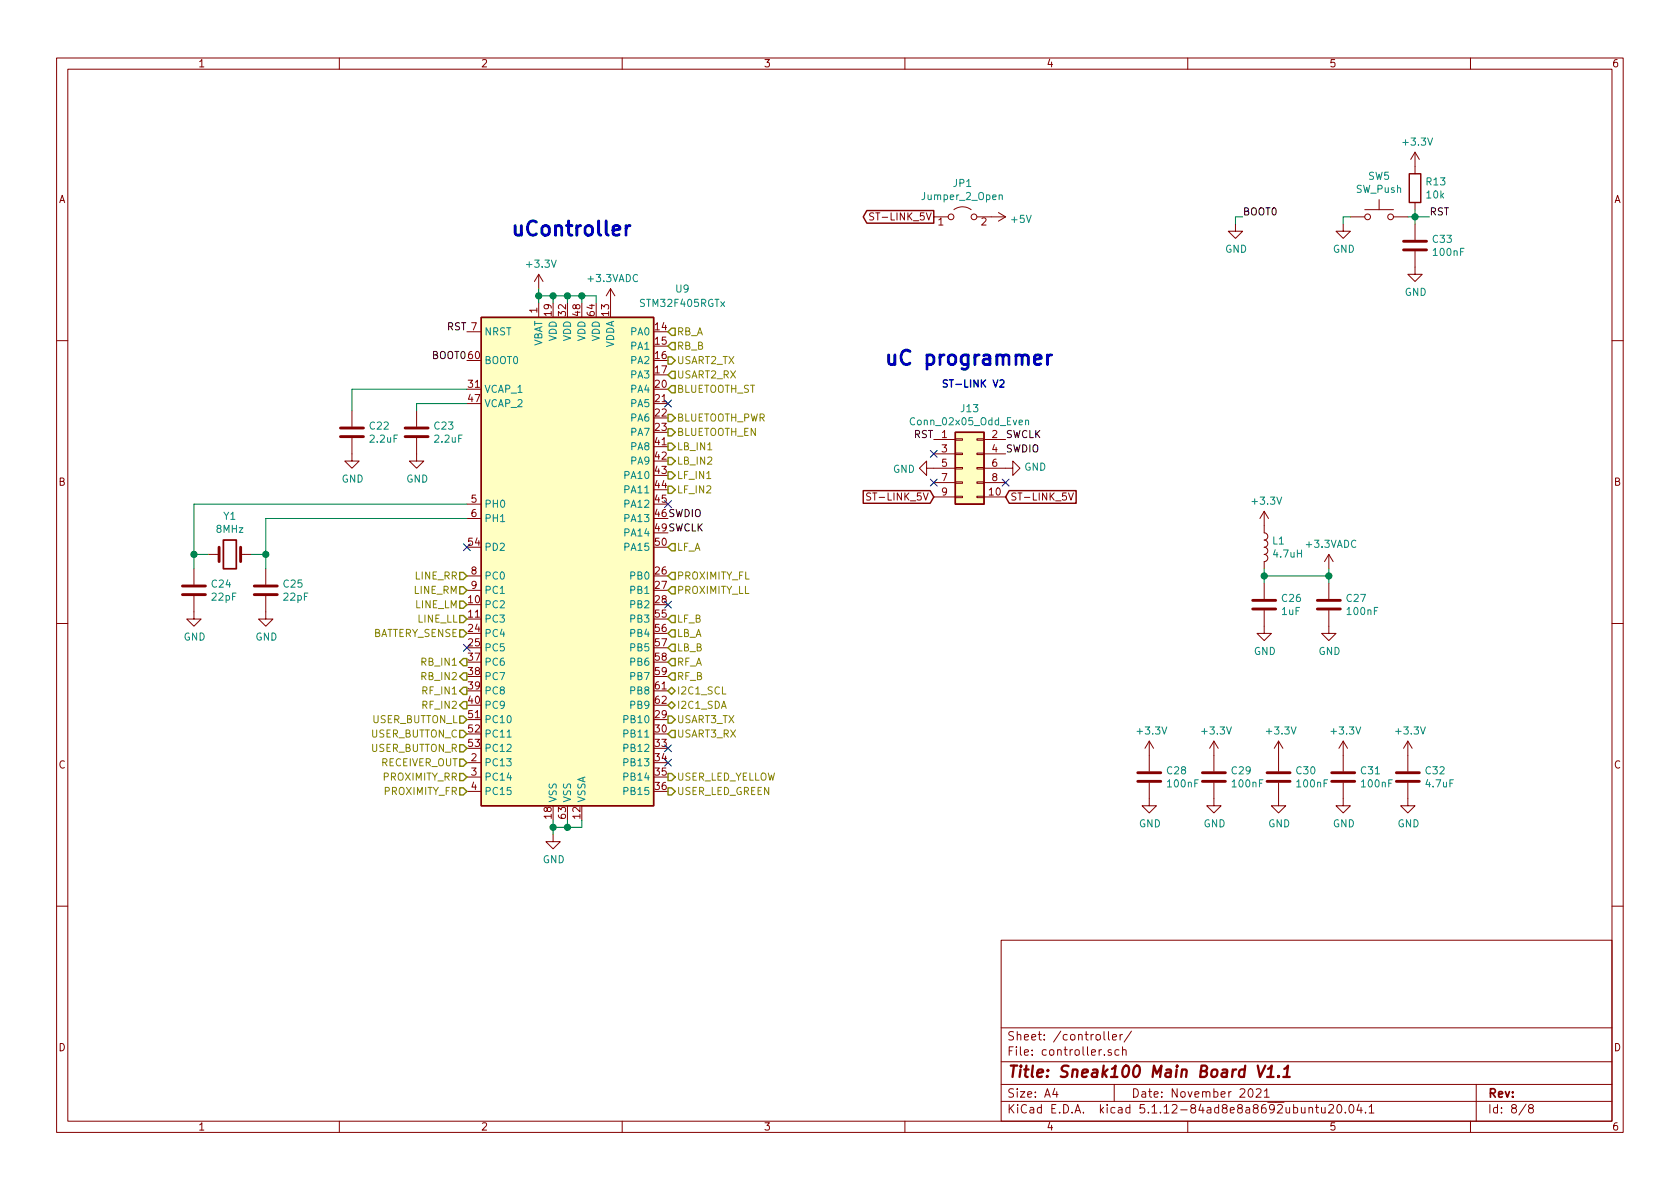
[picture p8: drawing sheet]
EESchema Schematic File Version 4
EELAYER 30 0
EELAYER END
$Descr A4 11693 8268
encoding utf-8
Sheet 6 8
Title "Sneak100 Main Board V1.1"
Date "November 2021"
Rev ""
Comp ""
Comment1 ""
Comment2 ""
Comment3 ""
Comment4 ""
$EndDescr
$Comp
L MCU_ST_STM32F4:STM32F405RGTx U?
U 1 1
P 3950 3900
AR Path="/60060D50" Ref="U?"  Part="1" 
AR Path="/6004A52B/60060D50" Ref="U?"  Part="1" 
AR Path="/6100FE40/60060D50" Ref="U9"  Part="1" 
F 0 "U9" H 4750 5800 50  0000 C CNN
F 1 "STM32F405RGTx" H 4750 5700 50  0000 C CNN
F 2 "Package_QFP:LQFP-64_10x10mm_P0.5mm" H 3350 2200 50  0001 R CNN
F 3 "http://www.st.com/st-web-ui/static/active/en/resource/technical/document/datasheet/DM00037051.pdf" H 3950 3900 50  0001 C CNN
	1    3950 3900
	1    0    0    -1  
$EndComp
$Comp
L power:GND #PWR?
U 1 1
P 3850 5800
AR Path="/60060D56" Ref="#PWR?"  Part="1" 
AR Path="/6004A52B/60060D56" Ref="#PWR?"  Part="1" 
AR Path="/6100FE40/60060D56" Ref="#PWR0113"  Part="1" 
F 0 "#PWR0113" H 3850 5550 50  0001 C CNN
F 1 "GND" H 3855 5627 50  0000 C CNN
F 2 "" H 3850 5800 50  0001 C CNN
F 3 "" H 3850 5800 50  0001 C CNN
	1    3850 5800
	1    0    0    -1  
$EndComp
Wire Wire Line
	3850 5700 3850 5750
Wire Wire Line
	3850 5750 3950 5750
Wire Wire Line
	3950 5750 3950 5700
Wire Wire Line
	3950 5750 4050 5750
Wire Wire Line
	4050 5750 4050 5700
Connection ~ 3950 5750
Wire Wire Line
	3850 5750 3850 5800
Connection ~ 3850 5750
$Comp
L power:+3.3V #PWR?
U 1 1
P 3750 2000
AR Path="/60060D64" Ref="#PWR?"  Part="1" 
AR Path="/6004A52B/60060D64" Ref="#PWR?"  Part="1" 
AR Path="/6100FE40/60060D64" Ref="#PWR091"  Part="1" 
F 0 "#PWR091" H 3750 1850 50  0001 C CNN
F 1 "+3.3V" H 3765 2173 50  0000 C CNN
F 2 "" H 3750 2000 50  0001 C CNN
F 3 "" H 3750 2000 50  0001 C CNN
	1    3750 2000
	1    0    0    -1  
$EndComp
$Comp
L Device:C C?
U 1 1
P 2900 3000
AR Path="/60060D6A" Ref="C?"  Part="1" 
AR Path="/6004A52B/60060D6A" Ref="C?"  Part="1" 
AR Path="/6100FE40/60060D6A" Ref="C23"  Part="1" 
F 0 "C23" H 3015 3046 50  0000 L CNN
F 1 "2.2uF" H 3015 2955 50  0000 L CNN
F 2 "Capacitor_SMD:C_0603_1608Metric" H 2938 2850 50  0001 C CNN
F 3 "~" H 2900 3000 50  0001 C CNN
	1    2900 3000
	1    0    0    -1  
$EndComp
$Comp
L Device:C C?
U 1 1
P 2450 3000
AR Path="/60060D70" Ref="C?"  Part="1" 
AR Path="/6004A52B/60060D70" Ref="C?"  Part="1" 
AR Path="/6100FE40/60060D70" Ref="C22"  Part="1" 
F 0 "C22" H 2565 3046 50  0000 L CNN
F 1 "2.2uF" H 2565 2955 50  0000 L CNN
F 2 "Capacitor_SMD:C_0603_1608Metric" H 2488 2850 50  0001 C CNN
F 3 "~" H 2450 3000 50  0001 C CNN
	1    2450 3000
	1    0    0    -1  
$EndComp
$Comp
L power:GND #PWR?
U 1 1
P 2900 3150
AR Path="/60060D76" Ref="#PWR?"  Part="1" 
AR Path="/6004A52B/60060D76" Ref="#PWR?"  Part="1" 
AR Path="/6100FE40/60060D76" Ref="#PWR094"  Part="1" 
F 0 "#PWR094" H 2900 2900 50  0001 C CNN
F 1 "GND" H 2905 2977 50  0000 C CNN
F 2 "" H 2900 3150 50  0001 C CNN
F 3 "" H 2900 3150 50  0001 C CNN
	1    2900 3150
	1    0    0    -1  
$EndComp
$Comp
L power:GND #PWR?
U 1 1
P 2450 3150
AR Path="/60060D7C" Ref="#PWR?"  Part="1" 
AR Path="/6004A52B/60060D7C" Ref="#PWR?"  Part="1" 
AR Path="/6100FE40/60060D7C" Ref="#PWR093"  Part="1" 
F 0 "#PWR093" H 2450 2900 50  0001 C CNN
F 1 "GND" H 2455 2977 50  0000 C CNN
F 2 "" H 2450 3150 50  0001 C CNN
F 3 "" H 2450 3150 50  0001 C CNN
	1    2450 3150
	1    0    0    -1  
$EndComp
Wire Wire Line
	3250 2800 2900 2800
Wire Wire Line
	2900 2800 2900 2850
Wire Wire Line
	3250 2700 2450 2700
Wire Wire Line
	2450 2700 2450 2850
$Comp
L Device:R R?
U 1 1
P 9850 1300
AR Path="/60060D9D" Ref="R?"  Part="1" 
AR Path="/6004A52B/60060D9D" Ref="R?"  Part="1" 
AR Path="/6100FE40/60060D9D" Ref="R13"  Part="1" 
F 0 "R13" H 9920 1346 50  0000 L CNN
F 1 "10k" H 9920 1255 50  0000 L CNN
F 2 "Resistor_SMD:R_0603_1608Metric" V 9780 1300 50  0001 C CNN
F 3 "~" H 9850 1300 50  0001 C CNN
	1    9850 1300
	1    0    0    -1  
$EndComp
Wire Wire Line
	3750 2000 3750 2050
Wire Wire Line
	3750 2050 3850 2050
Wire Wire Line
	3850 2050 3850 2100
Connection ~ 3750 2050
Wire Wire Line
	3750 2050 3750 2100
Wire Wire Line
	3850 2050 3950 2050
Wire Wire Line
	3950 2050 3950 2100
Connection ~ 3850 2050
Wire Wire Line
	3950 2050 4050 2050
Wire Wire Line
	4050 2050 4050 2100
Connection ~ 3950 2050
Wire Wire Line
	4050 2050 4150 2050
Wire Wire Line
	4150 2050 4150 2100
Connection ~ 4050 2050
$Comp
L power:+3.3VADC #PWR?
U 1 1
P 4250 2100
AR Path="/60060DB8" Ref="#PWR?"  Part="1" 
AR Path="/6004A52B/60060DB8" Ref="#PWR?"  Part="1" 
AR Path="/6100FE40/60060DB8" Ref="#PWR092"  Part="1" 
F 0 "#PWR092" H 4400 2050 50  0001 C CNN
F 1 "+3.3VADC" H 4265 2273 50  0000 C CNN
F 2 "" H 4250 2100 50  0001 C CNN
F 3 "" H 4250 2100 50  0001 C CNN
	1    4250 2100
	1    0    0    -1  
$EndComp
$Comp
L Device:C C?
U 1 1
P 8000 5400
AR Path="/60060DBE" Ref="C?"  Part="1" 
AR Path="/6004A52B/60060DBE" Ref="C?"  Part="1" 
AR Path="/6100FE40/60060DBE" Ref="C28"  Part="1" 
F 0 "C28" H 8115 5446 50  0000 L CNN
F 1 "100nF" H 8115 5355 50  0000 L CNN
F 2 "Capacitor_SMD:C_0603_1608Metric" H 8038 5250 50  0001 C CNN
F 3 "~" H 8000 5400 50  0001 C CNN
	1    8000 5400
	1    0    0    -1  
$EndComp
$Comp
L power:GND #PWR?
U 1 1
P 8000 5550
AR Path="/60060DC4" Ref="#PWR?"  Part="1" 
AR Path="/6004A52B/60060DC4" Ref="#PWR?"  Part="1" 
AR Path="/6100FE40/60060DC4" Ref="#PWR0108"  Part="1" 
F 0 "#PWR0108" H 8000 5300 50  0001 C CNN
F 1 "GND" H 8005 5377 50  0000 C CNN
F 2 "" H 8000 5550 50  0001 C CNN
F 3 "" H 8000 5550 50  0001 C CNN
	1    8000 5550
	1    0    0    -1  
$EndComp
$Comp
L power:+3.3V #PWR?
U 1 1
P 8000 5250
AR Path="/60060DCA" Ref="#PWR?"  Part="1" 
AR Path="/6004A52B/60060DCA" Ref="#PWR?"  Part="1" 
AR Path="/6100FE40/60060DCA" Ref="#PWR0103"  Part="1" 
F 0 "#PWR0103" H 8000 5100 50  0001 C CNN
F 1 "+3.3V" H 8015 5423 50  0000 C CNN
F 2 "" H 8000 5250 50  0001 C CNN
F 3 "" H 8000 5250 50  0001 C CNN
	1    8000 5250
	1    0    0    -1  
$EndComp
$Comp
L Device:C C?
U 1 1
P 8450 5400
AR Path="/60060DD0" Ref="C?"  Part="1" 
AR Path="/6004A52B/60060DD0" Ref="C?"  Part="1" 
AR Path="/6100FE40/60060DD0" Ref="C29"  Part="1" 
F 0 "C29" H 8565 5446 50  0000 L CNN
F 1 "100nF" H 8565 5355 50  0000 L CNN
F 2 "Capacitor_SMD:C_0603_1608Metric" H 8488 5250 50  0001 C CNN
F 3 "~" H 8450 5400 50  0001 C CNN
	1    8450 5400
	1    0    0    -1  
$EndComp
$Comp
L power:GND #PWR?
U 1 1
P 8450 5550
AR Path="/60060DD6" Ref="#PWR?"  Part="1" 
AR Path="/6004A52B/60060DD6" Ref="#PWR?"  Part="1" 
AR Path="/6100FE40/60060DD6" Ref="#PWR0109"  Part="1" 
F 0 "#PWR0109" H 8450 5300 50  0001 C CNN
F 1 "GND" H 8455 5377 50  0000 C CNN
F 2 "" H 8450 5550 50  0001 C CNN
F 3 "" H 8450 5550 50  0001 C CNN
	1    8450 5550
	1    0    0    -1  
$EndComp
$Comp
L power:+3.3V #PWR?
U 1 1
P 8450 5250
AR Path="/60060DDC" Ref="#PWR?"  Part="1" 
AR Path="/6004A52B/60060DDC" Ref="#PWR?"  Part="1" 
AR Path="/6100FE40/60060DDC" Ref="#PWR0104"  Part="1" 
F 0 "#PWR0104" H 8450 5100 50  0001 C CNN
F 1 "+3.3V" H 8465 5423 50  0000 C CNN
F 2 "" H 8450 5250 50  0001 C CNN
F 3 "" H 8450 5250 50  0001 C CNN
	1    8450 5250
	1    0    0    -1  
$EndComp
$Comp
L Device:C C?
U 1 1
P 8900 5400
AR Path="/60060DE2" Ref="C?"  Part="1" 
AR Path="/6004A52B/60060DE2" Ref="C?"  Part="1" 
AR Path="/6100FE40/60060DE2" Ref="C30"  Part="1" 
F 0 "C30" H 9015 5446 50  0000 L CNN
F 1 "100nF" H 9015 5355 50  0000 L CNN
F 2 "Capacitor_SMD:C_0603_1608Metric" H 8938 5250 50  0001 C CNN
F 3 "~" H 8900 5400 50  0001 C CNN
	1    8900 5400
	1    0    0    -1  
$EndComp
$Comp
L power:GND #PWR?
U 1 1
P 8900 5550
AR Path="/60060DE8" Ref="#PWR?"  Part="1" 
AR Path="/6004A52B/60060DE8" Ref="#PWR?"  Part="1" 
AR Path="/6100FE40/60060DE8" Ref="#PWR0110"  Part="1" 
F 0 "#PWR0110" H 8900 5300 50  0001 C CNN
F 1 "GND" H 8905 5377 50  0000 C CNN
F 2 "" H 8900 5550 50  0001 C CNN
F 3 "" H 8900 5550 50  0001 C CNN
	1    8900 5550
	1    0    0    -1  
$EndComp
$Comp
L power:+3.3V #PWR?
U 1 1
P 8900 5250
AR Path="/60060DEE" Ref="#PWR?"  Part="1" 
AR Path="/6004A52B/60060DEE" Ref="#PWR?"  Part="1" 
AR Path="/6100FE40/60060DEE" Ref="#PWR0105"  Part="1" 
F 0 "#PWR0105" H 8900 5100 50  0001 C CNN
F 1 "+3.3V" H 8915 5423 50  0000 C CNN
F 2 "" H 8900 5250 50  0001 C CNN
F 3 "" H 8900 5250 50  0001 C CNN
	1    8900 5250
	1    0    0    -1  
$EndComp
$Comp
L Device:C C?
U 1 1
P 9350 5400
AR Path="/60060DF4" Ref="C?"  Part="1" 
AR Path="/6004A52B/60060DF4" Ref="C?"  Part="1" 
AR Path="/6100FE40/60060DF4" Ref="C31"  Part="1" 
F 0 "C31" H 9465 5446 50  0000 L CNN
F 1 "100nF" H 9465 5355 50  0000 L CNN
F 2 "Capacitor_SMD:C_0603_1608Metric" H 9388 5250 50  0001 C CNN
F 3 "~" H 9350 5400 50  0001 C CNN
	1    9350 5400
	1    0    0    -1  
$EndComp
$Comp
L power:GND #PWR?
U 1 1
P 9350 5550
AR Path="/60060DFA" Ref="#PWR?"  Part="1" 
AR Path="/6004A52B/60060DFA" Ref="#PWR?"  Part="1" 
AR Path="/6100FE40/60060DFA" Ref="#PWR0111"  Part="1" 
F 0 "#PWR0111" H 9350 5300 50  0001 C CNN
F 1 "GND" H 9355 5377 50  0000 C CNN
F 2 "" H 9350 5550 50  0001 C CNN
F 3 "" H 9350 5550 50  0001 C CNN
	1    9350 5550
	1    0    0    -1  
$EndComp
$Comp
L power:+3.3V #PWR?
U 1 1
P 9350 5250
AR Path="/60060E00" Ref="#PWR?"  Part="1" 
AR Path="/6004A52B/60060E00" Ref="#PWR?"  Part="1" 
AR Path="/6100FE40/60060E00" Ref="#PWR0106"  Part="1" 
F 0 "#PWR0106" H 9350 5100 50  0001 C CNN
F 1 "+3.3V" H 9365 5423 50  0000 C CNN
F 2 "" H 9350 5250 50  0001 C CNN
F 3 "" H 9350 5250 50  0001 C CNN
	1    9350 5250
	1    0    0    -1  
$EndComp
$Comp
L Device:C C?
U 1 1
P 9800 5400
AR Path="/60060E06" Ref="C?"  Part="1" 
AR Path="/6004A52B/60060E06" Ref="C?"  Part="1" 
AR Path="/6100FE40/60060E06" Ref="C32"  Part="1" 
F 0 "C32" H 9915 5446 50  0000 L CNN
F 1 "4.7uF" H 9915 5355 50  0000 L CNN
F 2 "Capacitor_SMD:C_0603_1608Metric" H 9838 5250 50  0001 C CNN
F 3 "~" H 9800 5400 50  0001 C CNN
	1    9800 5400
	1    0    0    -1  
$EndComp
$Comp
L power:GND #PWR?
U 1 1
P 9800 5550
AR Path="/60060E0C" Ref="#PWR?"  Part="1" 
AR Path="/6004A52B/60060E0C" Ref="#PWR?"  Part="1" 
AR Path="/6100FE40/60060E0C" Ref="#PWR0112"  Part="1" 
F 0 "#PWR0112" H 9800 5300 50  0001 C CNN
F 1 "GND" H 9805 5377 50  0000 C CNN
F 2 "" H 9800 5550 50  0001 C CNN
F 3 "" H 9800 5550 50  0001 C CNN
	1    9800 5550
	1    0    0    -1  
$EndComp
$Comp
L power:+3.3V #PWR?
U 1 1
P 9800 5250
AR Path="/60060E12" Ref="#PWR?"  Part="1" 
AR Path="/6004A52B/60060E12" Ref="#PWR?"  Part="1" 
AR Path="/6100FE40/60060E12" Ref="#PWR0107"  Part="1" 
F 0 "#PWR0107" H 9800 5100 50  0001 C CNN
F 1 "+3.3V" H 9815 5423 50  0000 C CNN
F 2 "" H 9800 5250 50  0001 C CNN
F 3 "" H 9800 5250 50  0001 C CNN
	1    9800 5250
	1    0    0    -1  
$EndComp
$Comp
L power:+3.3V #PWR?
U 1 1
P 8800 3650
AR Path="/60060E18" Ref="#PWR?"  Part="1" 
AR Path="/6004A52B/60060E18" Ref="#PWR?"  Part="1" 
AR Path="/6100FE40/60060E18" Ref="#PWR097"  Part="1" 
F 0 "#PWR097" H 8800 3500 50  0001 C CNN
F 1 "+3.3V" H 8815 3823 50  0000 C CNN
F 2 "" H 8800 3650 50  0001 C CNN
F 3 "" H 8800 3650 50  0001 C CNN
	1    8800 3650
	1    0    0    -1  
$EndComp
$Comp
L Device:C C?
U 1 1
P 8800 4200
AR Path="/60060E1E" Ref="C?"  Part="1" 
AR Path="/6004A52B/60060E1E" Ref="C?"  Part="1" 
AR Path="/6100FE40/60060E1E" Ref="C26"  Part="1" 
F 0 "C26" H 8915 4246 50  0000 L CNN
F 1 "1uF" H 8915 4155 50  0000 L CNN
F 2 "Capacitor_SMD:C_0603_1608Metric" H 8838 4050 50  0001 C CNN
F 3 "~" H 8800 4200 50  0001 C CNN
	1    8800 4200
	1    0    0    -1  
$EndComp
$Comp
L Device:L L?
U 1 1
P 8800 3800
AR Path="/60060E24" Ref="L?"  Part="1" 
AR Path="/6004A52B/60060E24" Ref="L?"  Part="1" 
AR Path="/6100FE40/60060E24" Ref="L1"  Part="1" 
F 0 "L1" H 8853 3846 50  0000 L CNN
F 1 "4.7uH" H 8853 3755 50  0000 L CNN
F 2 "Inductor_SMD:L_0805_2012Metric" H 8800 3800 50  0001 C CNN
F 3 "~" H 8800 3800 50  0001 C CNN
	1    8800 3800
	1    0    0    -1  
$EndComp
$Comp
L power:GND #PWR?
U 1 1
P 8800 4350
AR Path="/60060E2A" Ref="#PWR?"  Part="1" 
AR Path="/6004A52B/60060E2A" Ref="#PWR?"  Part="1" 
AR Path="/6100FE40/60060E2A" Ref="#PWR0101"  Part="1" 
F 0 "#PWR0101" H 8800 4100 50  0001 C CNN
F 1 "GND" H 8805 4177 50  0000 C CNN
F 2 "" H 8800 4350 50  0001 C CNN
F 3 "" H 8800 4350 50  0001 C CNN
	1    8800 4350
	1    0    0    -1  
$EndComp
$Comp
L power:GND #PWR?
U 1 1
P 9250 4350
AR Path="/60060E30" Ref="#PWR?"  Part="1" 
AR Path="/6004A52B/60060E30" Ref="#PWR?"  Part="1" 
AR Path="/6100FE40/60060E30" Ref="#PWR0102"  Part="1" 
F 0 "#PWR0102" H 9250 4100 50  0001 C CNN
F 1 "GND" H 9255 4177 50  0000 C CNN
F 2 "" H 9250 4350 50  0001 C CNN
F 3 "" H 9250 4350 50  0001 C CNN
	1    9250 4350
	1    0    0    -1  
$EndComp
$Comp
L Device:C C?
U 1 1
P 9250 4200
AR Path="/60060E36" Ref="C?"  Part="1" 
AR Path="/6004A52B/60060E36" Ref="C?"  Part="1" 
AR Path="/6100FE40/60060E36" Ref="C27"  Part="1" 
F 0 "C27" H 9365 4246 50  0000 L CNN
F 1 "100nF" H 9365 4155 50  0000 L CNN
F 2 "Capacitor_SMD:C_0603_1608Metric" H 9288 4050 50  0001 C CNN
F 3 "~" H 9250 4200 50  0001 C CNN
	1    9250 4200
	1    0    0    -1  
$EndComp
$Comp
L power:+3.3VADC #PWR?
U 1 1
P 9250 3950
AR Path="/60060E3C" Ref="#PWR?"  Part="1" 
AR Path="/6004A52B/60060E3C" Ref="#PWR?"  Part="1" 
AR Path="/6100FE40/60060E3C" Ref="#PWR098"  Part="1" 
F 0 "#PWR098" H 9400 3900 50  0001 C CNN
F 1 "+3.3VADC" H 9265 4123 50  0000 C CNN
F 2 "" H 9250 3950 50  0001 C CNN
F 3 "" H 9250 3950 50  0001 C CNN
	1    9250 3950
	1    0    0    -1  
$EndComp
Wire Wire Line
	9250 4000 9250 3950
Wire Wire Line
	9250 4000 9250 4050
Connection ~ 9250 4000
Wire Wire Line
	8800 4000 8800 4050
Wire Wire Line
	8800 3950 8800 4000
Connection ~ 8800 4000
Wire Wire Line
	8800 4000 9250 4000
$Comp
L Device:Crystal Y?
U 1 1
P 1600 3850
AR Path="/60060E49" Ref="Y?"  Part="1" 
AR Path="/6004A52B/60060E49" Ref="Y?"  Part="1" 
AR Path="/6100FE40/60060E49" Ref="Y1"  Part="1" 
F 0 "Y1" H 1600 4118 50  0000 C CNN
F 1 "8MHz" H 1600 4027 50  0000 C CNN
F 2 "Crystal:Crystal_SMD_5032-2Pin_5.0x3.2mm" H 1600 3850 50  0001 C CNN
F 3 "~" H 1600 3850 50  0001 C CNN
	1    1600 3850
	1    0    0    -1  
$EndComp
$Comp
L Device:C C?
U 1 1
P 1350 4100
AR Path="/60060E51" Ref="C?"  Part="1" 
AR Path="/6004A52B/60060E51" Ref="C?"  Part="1" 
AR Path="/6100FE40/60060E51" Ref="C24"  Part="1" 
F 0 "C24" H 1465 4146 50  0000 L CNN
F 1 "22pF" H 1465 4055 50  0000 L CNN
F 2 "Capacitor_SMD:C_0603_1608Metric" H 1388 3950 50  0001 C CNN
F 3 "~" H 1350 4100 50  0001 C CNN
	1    1350 4100
	1    0    0    -1  
$EndComp
$Comp
L Device:C C?
U 1 1
P 1850 4100
AR Path="/60060E57" Ref="C?"  Part="1" 
AR Path="/6004A52B/60060E57" Ref="C?"  Part="1" 
AR Path="/6100FE40/60060E57" Ref="C25"  Part="1" 
F 0 "C25" H 1965 4146 50  0000 L CNN
F 1 "22pF" H 1965 4055 50  0000 L CNN
F 2 "Capacitor_SMD:C_0603_1608Metric" H 1888 3950 50  0001 C CNN
F 3 "~" H 1850 4100 50  0001 C CNN
	1    1850 4100
	1    0    0    -1  
$EndComp
$Comp
L power:GND #PWR?
U 1 1
P 1350 4250
AR Path="/60060E5D" Ref="#PWR?"  Part="1" 
AR Path="/6004A52B/60060E5D" Ref="#PWR?"  Part="1" 
AR Path="/6100FE40/60060E5D" Ref="#PWR099"  Part="1" 
F 0 "#PWR099" H 1350 4000 50  0001 C CNN
F 1 "GND" H 1355 4077 50  0000 C CNN
F 2 "" H 1350 4250 50  0001 C CNN
F 3 "" H 1350 4250 50  0001 C CNN
	1    1350 4250
	1    0    0    -1  
$EndComp
$Comp
L power:GND #PWR?
U 1 1
P 1850 4250
AR Path="/60060E63" Ref="#PWR?"  Part="1" 
AR Path="/6004A52B/60060E63" Ref="#PWR?"  Part="1" 
AR Path="/6100FE40/60060E63" Ref="#PWR0100"  Part="1" 
F 0 "#PWR0100" H 1850 4000 50  0001 C CNN
F 1 "GND" H 1855 4077 50  0000 C CNN
F 2 "" H 1850 4250 50  0001 C CNN
F 3 "" H 1850 4250 50  0001 C CNN
	1    1850 4250
	1    0    0    -1  
$EndComp
Wire Wire Line
	1750 3850 1850 3850
Wire Wire Line
	1850 3850 1850 3950
Connection ~ 1850 3850
Wire Wire Line
	1450 3850 1350 3850
Wire Wire Line
	1350 3850 1350 3950
Connection ~ 1350 3850
Wire Wire Line
	3250 3500 1350 3500
Wire Wire Line
	1350 3500 1350 3850
Wire Wire Line
	3250 3600 1850 3600
Wire Wire Line
	1850 3600 1850 3850
NoConn ~ 7000 3350
NoConn ~ 6500 3150
NoConn ~ 6500 3350
$Comp
L power:GND #PWR096
U 1 1
P 7000 3250
F 0 "#PWR096" H 7000 3000 50  0001 C CNN
F 1 "GND" V 7005 3122 50  0000 R CNN
F 2 "" H 7000 3250 50  0001 C CNN
F 3 "" H 7000 3250 50  0001 C CNN
	1    7000 3250
	0    -1   -1   0   
$EndComp
$Comp
L power:GND #PWR095
U 1 1
P 6500 3250
F 0 "#PWR095" H 6500 3000 50  0001 C CNN
F 1 "GND" V 6505 3122 50  0000 R CNN
F 2 "" H 6500 3250 50  0001 C CNN
F 3 "" H 6500 3250 50  0001 C CNN
	1    6500 3250
	0    1    1    0   
$EndComp
Text Label 4650 3600 0    50   ~ 0
SWDIO
Text Label 4650 3700 0    50   ~ 0
SWCLK
Text Label 7000 3150 0    50   ~ 0
SWDIO
Text Label 7000 3050 0    50   ~ 0
SWCLK
Text Notes 3550 1650 0    100  ~ 20
uController
Text HLabel 4650 4600 2    50   Input ~ 0
RF_A
Text HLabel 4650 4700 2    50   Input ~ 0
RF_B
Text HLabel 4650 2500 2    50   Output ~ 0
USART2_TX
Text HLabel 4650 2600 2    50   Input ~ 0
USART2_RX
Text HLabel 4650 4400 2    50   Input ~ 0
LB_A
Text HLabel 4650 4500 2    50   Input ~ 0
LB_B
Text HLabel 4650 4800 2    50   BiDi ~ 0
I2C1_SCL
Text HLabel 4650 5500 2    50   Output ~ 0
USER_LED_GREEN
Text HLabel 4650 3100 2    50   Output ~ 0
LB_IN1
Text HLabel 4650 3200 2    50   Output ~ 0
LB_IN2
Text HLabel 4650 4100 2    50   Input ~ 0
PROXIMITY_LL
Text HLabel 4650 4000 2    50   Input ~ 0
PROXIMITY_FL
Text HLabel 4650 2300 2    50   Input ~ 0
RB_A
Text HLabel 4650 2400 2    50   Input ~ 0
RB_B
Text HLabel 3250 4600 0    50   Output ~ 0
RB_IN1
Text HLabel 3250 4700 0    50   Output ~ 0
RB_IN2
Text HLabel 3250 4800 0    50   Output ~ 0
RF_IN1
Text HLabel 3250 4900 0    50   Output ~ 0
RF_IN2
NoConn ~ 4650 5200
NoConn ~ 4650 5300
Text HLabel 4650 3300 2    50   Output ~ 0
LF_IN1
Text HLabel 4650 3400 2    50   Output ~ 0
LF_IN2
Text HLabel 3250 5300 0    50   Input ~ 0
RECEIVER_OUT
Text HLabel 3250 4300 0    50   Input ~ 0
LINE_LL
Text HLabel 3250 4200 0    50   Input ~ 0
LINE_LM
Text HLabel 3250 4100 0    50   Input ~ 0
LINE_RM
Text HLabel 3250 4000 0    50   Input ~ 0
LINE_RR
Text HLabel 3250 4400 0    50   Input ~ 0
BATTERY_SENSE
Text HLabel 4650 3800 2    50   Input ~ 0
LF_A
Text HLabel 4650 4300 2    50   Input ~ 0
LF_B
Text HLabel 4650 4900 2    50   BiDi ~ 0
I2C1_SDA
Text HLabel 4650 5400 2    50   Output ~ 0
USER_LED_YELLOW
Text HLabel 3250 5100 0    50   Input ~ 0
USER_BUTTON_C
Text Label 3250 2500 2    50   ~ 0
BOOT0
Text Label 3250 2300 2    50   ~ 0
RST
Text Label 9950 1500 0    50   ~ 0
RST
Text Label 6500 3050 2    50   ~ 0
RST
Text GLabel 7000 3450 2    50   Input ~ 0
ST-LINK_5V
Text GLabel 6500 3450 0    50   Input ~ 0
ST-LINK_5V
Text Label 8650 1500 0    50   ~ 0
BOOT0
$Comp
L power:GND #PWR087
U 1 1
P 8600 1550
F 0 "#PWR087" H 8600 1300 50  0001 C CNN
F 1 "GND" H 8605 1377 50  0000 C CNN
F 2 "" H 8600 1550 50  0001 C CNN
F 3 "" H 8600 1550 50  0001 C CNN
	1    8600 1550
	1    0    0    -1  
$EndComp
Wire Wire Line
	8600 1550 8600 1500
Wire Wire Line
	8600 1500 8650 1500
Text HLabel 3250 5000 0    50   Input ~ 0
USER_BUTTON_L
Text HLabel 3250 5200 0    50   Input ~ 0
USER_BUTTON_R
$Comp
L Jumper:Jumper_2_Open JP1
U 1 1
P 6700 1500
F 0 "JP1" H 6700 1735 50  0000 C CNN
F 1 "Jumper_2_Open" H 6700 1644 50  0000 C CNN
F 2 "Connector_PinHeader_2.54mm:PinHeader_1x03_P2.54mm_Vertical" H 6700 1500 50  0001 C CNN
F 3 "~" H 6700 1500 50  0001 C CNN
	1    6700 1500
	1    0    0    -1  
$EndComp
Text GLabel 6500 1500 0    50   Output ~ 0
ST-LINK_5V
Text HLabel 4650 3000 2    50   Output ~ 0
BLUETOOTH_EN
Text HLabel 4650 2700 2    50   Input ~ 0
BLUETOOTH_ST
Text HLabel 3250 5500 0    50   Input ~ 0
PROXIMITY_FR
Text HLabel 3250 5400 0    50   Input ~ 0
PROXIMITY_RR
$Comp
L Connector_Generic:Conn_02x05_Odd_Even J13
U 1 1
P 6700 3250
F 0 "J13" H 6750 3667 50  0000 C CNN
F 1 "Conn_02x05_Odd_Even" H 6750 3576 50  0000 C CNN
F 2 "Connector_IDC:IDC-Header_2x05_P2.54mm_Vertical" H 6700 3250 50  0001 C CNN
F 3 "~" H 6700 3250 50  0001 C CNN
	1    6700 3250
	1    0    0    -1  
$EndComp
$Comp
L power:+5V #PWR088
U 1 1
P 6900 1500
F 0 "#PWR088" H 6900 1350 50  0001 C CNN
F 1 "+5V" V 6915 1628 50  0000 L CNN
F 2 "" H 6900 1500 50  0001 C CNN
F 3 "" H 6900 1500 50  0001 C CNN
	1    6900 1500
	0    1    1    0   
$EndComp
Text Notes 6150 2550 0    100  ~ 20
uC programmer
Text Notes 6550 2700 0    50   ~ 10
ST-LINK V2
NoConn ~ 4650 3500
Text HLabel 4650 5000 2    50   Output ~ 0
USART3_TX
Text HLabel 4650 5100 2    50   Input ~ 0
USART3_RX
Text HLabel 4650 2900 2    50   Output ~ 0
BLUETOOTH_PWR
NoConn ~ 3250 3800
$Comp
L Switch:SW_Push SW?
U 1 1
P 9600 1500
AR Path="/60E0491A/617B7545" Ref="SW?"  Part="1" 
AR Path="/6100FE40/617B7545" Ref="SW5"  Part="1" 
F 0 "SW5" H 9600 1785 50  0000 C CNN
F 1 "SW_Push" H 9600 1694 50  0000 C CNN
F 2 "Button_Switch_SMD:SW_Push_1P1T_NO_6x6mm_H9.5mm" H 9600 1700 50  0001 C CNN
F 3 "~" H 9600 1700 50  0001 C CNN
	1    9600 1500
	1    0    0    -1  
$EndComp
$Comp
L power:+3.3V #PWR?
U 1 1
P 9850 1150
AR Path="/60E0491A/617B7551" Ref="#PWR?"  Part="1" 
AR Path="/6100FE40/617B7551" Ref="#PWR0117"  Part="1" 
F 0 "#PWR0117" H 9850 1000 50  0001 C CNN
F 1 "+3.3V" H 9865 1323 50  0000 C CNN
F 2 "" H 9850 1150 50  0001 C CNN
F 3 "" H 9850 1150 50  0001 C CNN
	1    9850 1150
	1    0    0    -1  
$EndComp
$Comp
L power:GND #PWR?
U 1 1
P 9350 1550
AR Path="/60E0491A/617B7557" Ref="#PWR?"  Part="1" 
AR Path="/6100FE40/617B7557" Ref="#PWR0118"  Part="1" 
F 0 "#PWR0118" H 9350 1300 50  0001 C CNN
F 1 "GND" H 9355 1377 50  0000 C CNN
F 2 "" H 9350 1550 50  0001 C CNN
F 3 "" H 9350 1550 50  0001 C CNN
	1    9350 1550
	1    0    0    -1  
$EndComp
$Comp
L Device:C C?
U 1 1
P 9850 1700
AR Path="/60E0491A/617B755D" Ref="C?"  Part="1" 
AR Path="/6100FE40/617B755D" Ref="C33"  Part="1" 
F 0 "C33" H 9965 1746 50  0000 L CNN
F 1 "100nF" H 9965 1655 50  0000 L CNN
F 2 "Capacitor_SMD:C_0603_1608Metric" H 9888 1550 50  0001 C CNN
F 3 "~" H 9850 1700 50  0001 C CNN
	1    9850 1700
	1    0    0    -1  
$EndComp
$Comp
L power:GND #PWR?
U 1 1
P 9850 1850
AR Path="/60E0491A/617B7563" Ref="#PWR?"  Part="1" 
AR Path="/6100FE40/617B7563" Ref="#PWR0119"  Part="1" 
F 0 "#PWR0119" H 9850 1600 50  0001 C CNN
F 1 "GND" H 9855 1677 50  0000 C CNN
F 2 "" H 9850 1850 50  0001 C CNN
F 3 "" H 9850 1850 50  0001 C CNN
	1    9850 1850
	1    0    0    -1  
$EndComp
Wire Wire Line
	9400 1500 9350 1500
Wire Wire Line
	9350 1500 9350 1550
Wire Wire Line
	9800 1500 9850 1500
Wire Wire Line
	9850 1500 9850 1550
Wire Wire Line
	9850 1500 9850 1450
Connection ~ 9850 1500
Wire Wire Line
	9850 1500 9950 1500
NoConn ~ 4650 2800
NoConn ~ 4650 4200
NoConn ~ 3250 4500
$EndSCHEMATC
